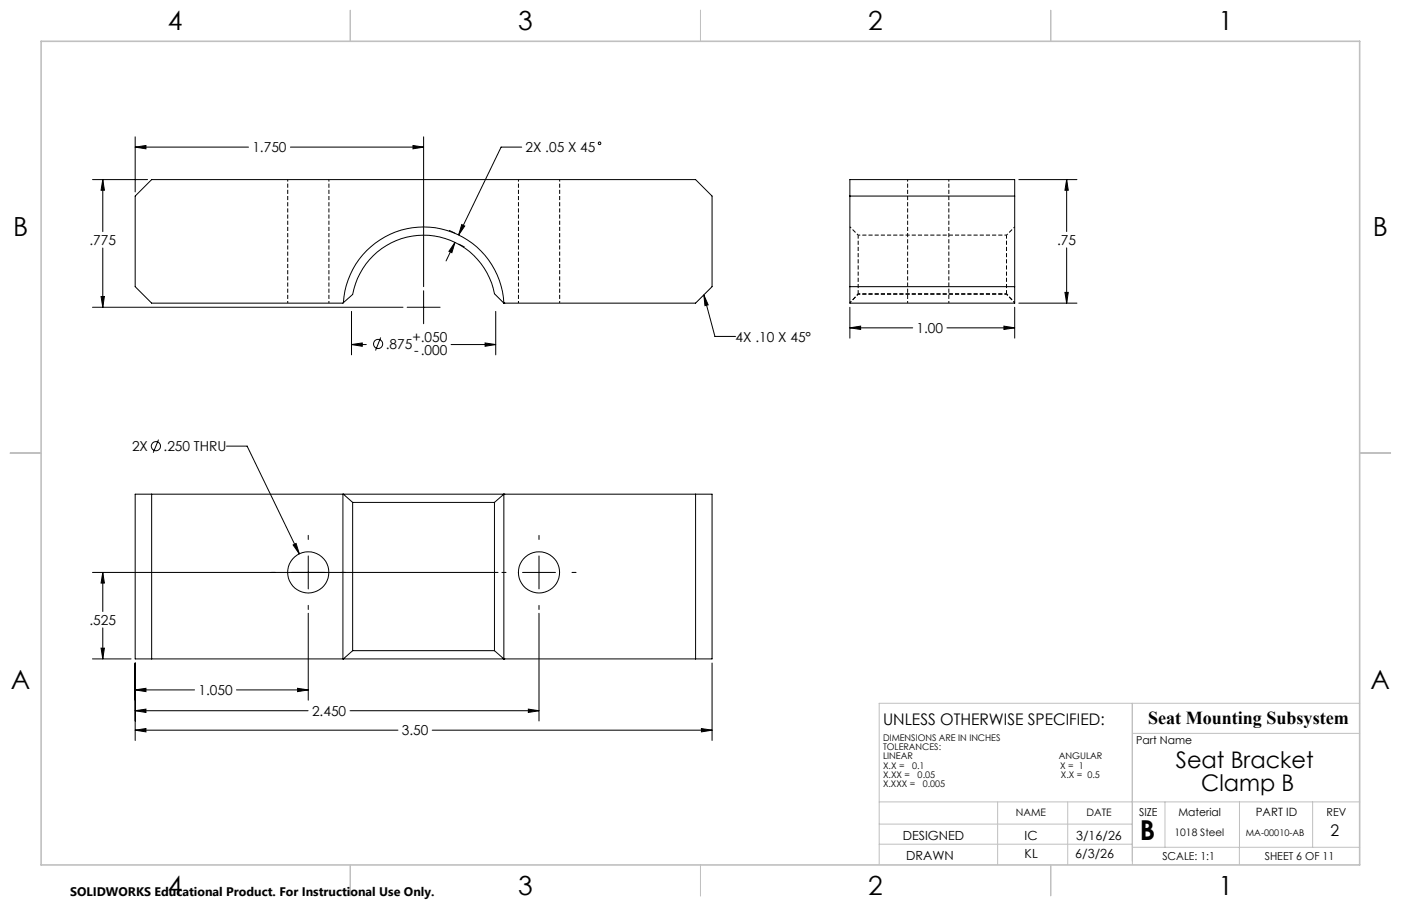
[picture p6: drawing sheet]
<svg xmlns="http://www.w3.org/2000/svg" width="432mm" height="279mm" viewBox="0 0 432 279" stroke-linecap="round" stroke-linejoin="round" font-family="sans-serif">
<path d="M88.7 55.4v38.1M159.8 55.4v38.1M279.7 55.4v38.1M310.2 72.5h-45.7M101.4 93.5v-38.1M172.5 93.5v-38.1M262 93.5l2.5-2.9M264.5 90.8h45.7M292.4 93.5v-38.1M310.2 90.6l2.6 2.9M310.2 90.6h-45.7" fill="none" stroke="#000" stroke-width=".31" stroke-dasharray="1.3 .6" stroke-dashoffset=".6" stroke-linecap="butt"/>
<g fill="none" stroke="#000" stroke-width=".31">
<path d="M28.5 55.4h17M31.7 55.4l.5 3.3h-1zM31.7 55.4v16M41.7 45.4l3.3-.5v1zM41.7 42.2v17M41.7 45.4h34.9M89.5 45.4h41.1M127.3 44.9l3.3 .5-3.3 .5zM130.6 42.2v46.2M160.8 45.4h-6.4l-13 27.1M261.9 55.4h50.8v38.1h-50.8zM314 55.4h17.9"/>
<path d="M328.8 55.4l.4 3.3h-1zM328.8 55.4v16M31.7 76.5v18.3M138.5 71.1l1.7 .8M140.2 74.8l-.9 3.1-.9-.4zM140.2 74.8l-2.7 5.7M141.4 75.3l1.7 .8M142.3 69.3l.9 .4-1.8 2.8zM261.9 60.5h50.8M328.8 76.4v17.1M28.5 94.8h95.7M31.2 91.4h1l-.5 3.4z"/>
<path d="M105.8 93.3a24.8 24.8 0 0 1 24.8-23.3 24.8 24.8 0 0 1 24.7 23.5M105.8 93.3l2.9-2.5a22.2 22.2 0 0 1 21.8-18.3 22.2 22.2 0 0 1 21.9 18.1l2.9 2.9M105.8 93.3l-59.1 .2-5-5.1v-27.9l5-5.1h167.7l5.1 5.1v27.9l-5.1 5.1h-59.1M108.3 96v13.4M125.5 94.8h10.1M130.6 89.7v10.1M152.8 96v13.4M155.3 93.5h.1M216.9 90.9l1.4 3.1-1 .3zM216.9 90.9l3.4 12.9h6.4M261.9 94.8v9.5M261.9 88.4h50.8"/>
<path d="M312.7 94.8v9.5M314 93.5h17.9M328.2 90.2h1l-.4 3.3zM108.3 106.3l3.4-.5v1zM108.3 106.3h4.6M117.3 104.1l-1.6 4M139 106.3h13.8M149.5 105.8l3.3 .5-3.3 .5zM261.9 101.1l3.4-.5v1zM261.9 101.1h19.4M291.9 101.1h20.8M309.4 100.6l3.3 .5-3.3 .5z"/>
<path d="M48.9 135.6l-1.7 4M69.8 137.6h6.4l16.1 33.2M46.7 152.4v50.8M105.7 152.4v50.8M105.8 152.4h49.5M105.8 152.4h-64.1v50.8h64.1M105.8 152.4l2.9 2.5M108.7 154.9h43.7M108.7 154.9v45.8M152.4 154.9v45.8M155.3 152.4h.1M155.3 152.4h64.2v50.8h-64.2"/>
<path d="M155.3 152.4v50.8M155.3 152.4l-2.9 2.5M214.4 152.4v50.8M28.5 176.5h125M31.7 176.5l.5 3.3h-1zM31.7 176.5v12.1M90.3 168.1l1-.5 1 3.2zM95 165.1v1.3M95 171.4v10.2M154.7 176.5h1.3M161 176.5h10.2M166.1 165.1v1.3"/>
<path d="M166.1 171.4v10.2M176.3 176.5h1.3M31.2 199.9h1l-.5 3.3zM31.7 193.6v9.6M95 186.7v1.3M95 189.1v26.8M166.1 186.7v1.3M166.1 189.1v33.3M28.5 203.2h11.9M41.7 212.8l3.3-.5v1zM41.7 219.2l3.3-.5v1zM41.7 204.5v23.9"/>
<path d="M41.7 212.8h18.3M41.7 219.2h53.3M72.9 212.8h22.1M91.7 212.3l3.3 .5-3.3 .5zM105.8 203.2h49.5M107.9 219.2h58.2M108.7 200.7h43.7M108.7 200.7l-2.9 2.5M152.4 200.7l2.9 2.5M155.3 203.2h.1M162.8 218.7l3.3 .5-3.3 .5zM219.5 204.5v23.9"/>
<path d="M41.7 225.2l3.3-.5v1zM41.7 225.2h81M133.2 225.2h86.3M216.2 224.7l3.3 .5-3.3 .5z"/>
<circle cx="184.8" cy="44.2" r=".41"/>
<circle cx="116.5" cy="106.1" r="1.41"/>
<circle cx="48.1" cy="137.6" r="1.41"/>
<circle cx="95" cy="176.5" r="6.3"/>
<circle cx="166.1" cy="176.5" r="6.3"/>
</g>
<path d="M264.5 72.5l-2.5-2.5M312.8 70l-2.6 2.5M262 93.3l2.5-2.5M310.2 90.8l2.6 2.5" fill="none" stroke="#000" stroke-width=".31" stroke-dasharray="1.3 .6" stroke-dashoffset=".7" stroke-linecap="butt"/>
<path d="M264.5 90.6v.2M310.2 90.8v-.2" fill="none" stroke="#000" stroke-width=".31" stroke-dasharray="1.3 .6" stroke-linecap="butt"/>
<path d="M310.2 72.5v18.1M264.5 90.6v-18.1" fill="none" stroke="#000" stroke-width=".31" stroke-dasharray="1.3 .6" stroke-dashoffset=".2" stroke-linecap="butt"/>
<g fill="none" stroke="#c0c0c0" stroke-width=".31">
<path d="M107.9 3.2v9.5M215.9 3.2v9.5M323.8 3.2v9.5M3.1 139.7h9.6M419.1 139.7h9.5M349 216.9v49.8M419.1 216.9h-148.1v49.8M349 226.2h70.1M271 247.3h148.1M271 254.1h78M307.5 247.3v19.4M329.1 247.3v19.4"/>
<path d="M359.1 247.3v14M382 247.3v19.4M404.6 247.3v14M107.9 266.7v9.6M215.9 266.7v9.6M271 260.3h78M323.8 266.7v9.6M349 261.3h70.1"/>
</g>
<path d="M12.7 12.7h406.4v254h-406.4z" fill="none" stroke="#c0c0c0" stroke-width=".5"/>
<path d="M216.9 90.9l1.4 3.1-1 .3zM149.5 105.8l3.3 .5-3.3 .5zM108.3 106.3l3.4-.5v1zM140.2 74.8l-.9 3.1-.9-.4zM142.3 69.3l.9 .4-1.8 2.8zM31.2 91.4h1l-.5 3.4zM31.7 55.4l.5 3.3h-1zM41.7 45.4l3.3-.5v1zM127.3 44.9l3.3 .5-3.3 .5zM41.7 225.2l3.3-.5v1zM216.2 224.7l3.3 .5-3.3 .5zM90.3 168.1l2 2.7-1-3.2zM91.7 212.3l3.3 .5-3.3 .5zM41.7 212.8l3.3-.5v1zM41.7 219.2l3.3-.5v1zM162.8 218.7l3.3 .5-3.3 .5zM31.7 176.5l.5 3.3h-1zM31.2 199.9h1l-.5 3.3zM309.4 100.6l3.3 .5-3.3 .5zM261.9 101.1l3.4-.5v1zM328.2 90.2h1l-.4 3.3zM328.8 55.4l.4 3.3h-1z" fill="#000"/>
<text font-size="8.5" x="351.3" y="259">B</text>
<g font-size="8.1">
<text x="51.7" y="9.3">4</text>
<text x="159.7" y="9.3">3</text>
<text x="267.6" y="9.3">2</text>
<text x="375.6" y="9.3">1</text>
<text x="4" y="72.8">B</text>
<text x="423.1" y="72.8">B</text>
<text x="3.3" y="212.5">A</text>
<text x="422.4" y="212.5">A</text>
<text x="51.7" y="276">4</text>
<text x="159.7" y="276">3</text>
<text x="267.6" y="276">2</text>
<text x="375.6" y="276">1</text>
</g>
<g font-size="7.1">
<text x="362.4" y="236.8">Seat Bracket</text>
<text x="370.2" y="243.8">Clamp B</text>
</g>
<text font-size="5.6" x="353.8" y="223.3">Seat Mounting Subsystem</text>
<g font-size="4.9">
<text x="272.2" y="223.4">UNLESS OTHERWISE SPECIFIED:</text>
<text x="410.1" y="257.9">2</text>
</g>
<g font-size="4.2">
<text x="77.8" y="47">1.750</text>
<text x="162" y="46.9">2X .05 X 45</text>
<text x="27.6" y="75.6">.775</text>
<text x="325.8" y="75.5">.75</text>
<text x="118.9" y="107.6">.875</text>
<text x="127.1" y="105.3">+.050</text>
<text x="226.7" y="105.3">4X .10 X 45°</text>
<text x="282.5" y="102.7">1.00</text>
<text x="127.7" y="109.4">-.000</text>
<text x="40.7" y="139.1">2X</text>
<text x="50.4" y="139.1">.250 THRU</text>
<text x="27.6" y="192.7">.525</text>
<text x="61.2" y="214.4">1.050</text>
<text x="96.2" y="220.8">2.450</text>
<text x="123.8" y="226.8">3.50</text>
</g>
<g font-size="3.9">
<text x="278.2" y="259.1">DESIGNED</text>
<text x="315.8" y="259.1">IC</text>
<text x="331.7" y="259.1">3/16/26</text>
<text x="279.3" y="265.2">DRAWN</text>
<text x="315.8" y="264.7">KL</text>
<text x="331.4" y="264.7">6/3/26</text>
</g>
<text font-size="3.8" x="21.6" y="276.3">SOLIDWORKS Educational Product. For Instructional Use Only.</text>
<text font-size="3.5" x="387.1" y="251.8">PART ID</text>
<g font-size="3.4">
<text x="350.2" y="229.5">Part Name</text>
<text x="351.1" y="251.6">SIZE</text>
<text x="363.2" y="251.6">Material</text>
<text x="408.9" y="251.7">REV</text>
<text x="358.3" y="265.2">SCALE: 1:1</text>
<text x="389.8" y="265.2">SHEET 6 OF 11</text>
</g>
<g font-size="3.2">
<text x="313.1" y="251.6">NAME</text>
<text x="334.8" y="251.6">DATE</text>
<text x="362" y="257.9">1018 Steel</text>
</g>
<g font-size="2.8">
<text x="272.2" y="228.6">DIMENSIONS ARE IN INCHES</text>
<text x="272.2" y="231.4">TOLERANCES:</text>
<text x="272.2" y="234.2">LINEAR</text>
<text x="272.2" y="237">X.X =</text>
<text x="272.2" y="239.8">X.XX =</text>
<text x="281.1" y="237">0.1</text>
<text x="282.8" y="239.8">0.05</text>
<text x="326.3" y="234.2">ANGULAR</text>
<text x="326.8" y="237">X = 1</text>
<text x="327" y="239.8">X.X = 0.5</text>
<text x="272.2" y="242.7">X.XXX =</text>
<text x="284.4" y="242.7">0.005</text>
<text x="384" y="257.9">MA-00010-AB</text>
</g>
</svg>
